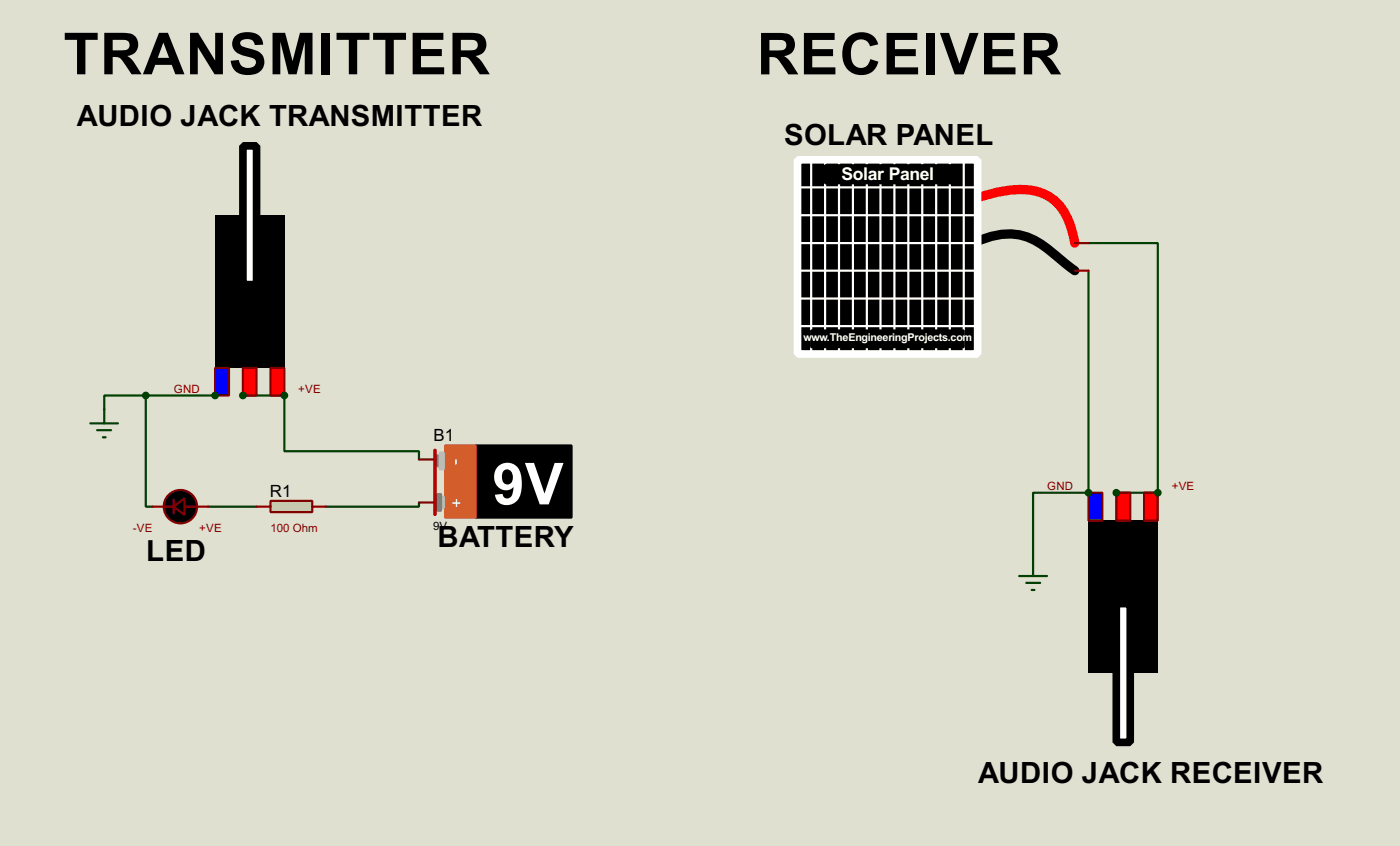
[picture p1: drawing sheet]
<svg xmlns="http://www.w3.org/2000/svg" width="256mm" height="155mm" viewBox="0 0 256 155" stroke-linecap="round" stroke-linejoin="round" font-family="sans-serif">
<path d="M0 0h256.5v154.9h-256.5z" fill="#e0e0d0"/>
<path d="M199.4 44.5h12.7v45.7h-7.6M199.4 49.6v40.6h-10.1v12.7M19.1 75v-2.6h7.6v20.4h1.3M26.7 72.4h12.7M44.5 72.4h7.6v10.2h24.7v1.5M38.2 92.8h8.8M76.8 92v.8h-17.1" fill="none" stroke="#004000" stroke-width=".4"/>
<path d="M171.5 39.4a46.7 46.7 0 0 1 13-4.5 10.7 10.7 0 0 1 8.5 1.6 12.8 12.8 0 0 1 3.9 8" fill="none" stroke="#f00" stroke-width="1.7"/>
<path d="M170.2 49.6a38.5 38.5 0 0 1 10.8-6.2 10.9 10.9 0 0 1 11.2 2.4l4.7 3.8" fill="none" stroke="#000" stroke-width="1.7"/>
<path d="M146.1 29.3h33v35.5h-33z" fill="#000" stroke="#fff" stroke-width="1.4"/>
<g fill="none" stroke="#fff" stroke-width=".4">
<path d="M146.1 34.3h33M146.1 39.4h33M148.6 29.3v35.5M151.2 29.3v35.5M153.7 29.3v35.5M156.3 29.3v35.5M158.8 29.3v35.5M161.3 29.3v35.5M163.9 29.3v35.5M166.4 29.3v35.5M169 29.3v35.5M171.5 29.3v35.5"/>
<path d="M174 29.3v35.5M176.6 29.3v35.5M146.1 44.5h33M146.1 54.7h33M146.1 59.7h33M146.1 49.6h33"/>
</g>
<path d="M151.2 30.3h24.1v3.3h-24.1zM148.6 60.5h28v3.1h-28z" fill="#000" stroke="#000" stroke-width=".4"/>
<path d="M196.9 44.5h2.5M196.9 49.6h2.5" fill="none" stroke="#800000" stroke-width=".4"/>
<path d="M199.4 95.3h12.7v27.9h-12.7z" fill="#000"/>
<path d="M204.5 110.5h2.6v25.4h-2.6z" fill="#fff" stroke="#000" stroke-width="1.4"/>
<path d="M199.4 90.2h2.6v5.1h-2.6z" fill="#00f" stroke="#800000" stroke-width=".4"/>
<g fill="#f00" stroke="#800000" stroke-width=".4">
<path d="M204.5 90.2h2.6v5.1h-2.6z"/>
<path d="M209.6 90.2h2.5v5.1h-2.5z"/>
</g>
<path d="M186.7 105.5h5.1M188 106.7h2.6M189 108h.5M189.3 102.9v2.6" fill="none" stroke="#004000" stroke-width=".4"/>
<g fill="#004000" stroke="#004000" stroke-width=".4">
<circle cx="204.5" cy="90.2" r=".5"/>
<circle cx="199.4" cy="90.2" r=".5"/>
<circle cx="212.1" cy="90.2" r=".5"/>
</g>
<path d="M39.4 39.4h12.7v28h-12.7z" fill="#000"/>
<path d="M44.5 26.7h2.5v25.4h-2.5z" fill="#fff" stroke="#000" stroke-width="1.4"/>
<path d="M39.4 67.4h2.6v5h-2.6z" fill="#00f" stroke="#800000" stroke-width=".4"/>
<g fill="#f00" stroke="#800000" stroke-width=".4">
<path d="M44.5 67.4h2.5v5h-2.5z"/>
<path d="M49.6 67.4h2.5v5h-2.5z"/>
</g>
<path d="M87.2 81.6h17.5v13.2h-17.5z" fill="#000" stroke="#000" stroke-width=".4"/>
<path d="M81.6 81.6h5.6v13.2h-5.6z" fill="#d35e2c" stroke="#d35e2c" stroke-width=".4"/>
<g fill="#b3bbbb" stroke="#b3bbbb" stroke-width=".4">
<path d="M81.1 91h.2v2h-.2z"/>
<path d="M80.6 82.9h.7v3h-.7z"/>
</g>
<g fill="#808080" stroke="#808080" stroke-width=".4">
<path d="M80.1 90.5h.7v3h-.7z"/>
<path d="M80.1 83.4h.2v2h-.2z"/>
</g>
<path d="M79.6 82.4h.2v11.9h-.2z" fill="#000" stroke="#a00000" stroke-width=".4"/>
<path d="M76.8 92h2.5M76.8 84.1h2.5" fill="none" stroke="#800000" stroke-width=".4"/>
<g fill="#004000" stroke="#004000" stroke-width=".4">
<circle cx="44.5" cy="72.4" r=".5"/>
<circle cx="52.1" cy="72.4" r=".5"/>
</g>
<path d="M49.6 91.7h7.6v2.1h-7.6z" fill="#c8c8aa" stroke="#800000" stroke-width=".4"/>
<path d="M28 92.8h3.8M31.8 91.5v2.5M33.8 92.8h4.4M47 92.8h2.6M57.2 92.8h2.5" fill="none" stroke="#800000" stroke-width=".4"/>
<g fill="#000" stroke="#800000" stroke-width=".4">
<path d="M31.8 92.8l2-1.6v3.1z"/>
<circle cx="33" cy="92.8" r="3.1"/>
</g>
<path d="M16.6 77.5h5M17.8 78.8h2.6M19.1 75v2.5M18.9 80.1h.5" fill="none" stroke="#004000" stroke-width=".4"/>
<g fill="#004000" stroke="#004000" stroke-width=".4">
<circle cx="39.4" cy="72.4" r=".5"/>
<circle cx="26.7" cy="72.4" r=".5"/>
</g>
<g font-size="11.8">
<text x="11.6" y="13.6">TRANSMITTER</text>
<text x="138.6" y="13.6">RECEIVER</text>
</g>
<text font-size="11.8" fill="#fff" x="90.2" y="92.3">9V</text>
<g font-size="6">
<text x="14.1" y="23">AUDIO JACK TRANSMITTER</text>
<text x="143.7" y="26.5">SOLAR PANEL</text>
<text x="80.1" y="100.2">BATTERY</text>
<text x="26.8" y="102.7">LED</text>
<text x="179.2" y="143.3">AUDIO JACK RECEIVER</text>
</g>
<text font-size="3.7" fill="#fff" x="84.4" y="85.2" transform="rotate(-90 84.4 85.2)">-</text>
<text font-size="3.6" fill="#fff" x="154.2" y="33">Solar Panel</text>
<g font-size="3.4">
<text x="79.4" y="80.7">B1</text>
<text x="49.4" y="90.9">R1</text>
</g>
<text font-size="3.4" fill="#fff" x="84.7" y="93" transform="rotate(-90 84.7 93)">+</text>
<g font-size="2.3" fill="#800000">
<text x="31.8" y="72">GND</text>
<text x="54.6" y="72">+VE</text>
<text x="191.8" y="89.7">GND</text>
<text x="214.6" y="89.7">+VE</text>
<text x="24.4" y="97.4">-VE</text>
<text x="36.5" y="97.4">+VE</text>
<text x="49.5" y="97.4">100 Ohm</text>
</g>
<text font-size="2.3" x="79.4" y="97">9V</text>
<text font-size="2.2" fill="#fff" x="147.2" y="62.5">www.TheEngineeringProjects.com</text>
</svg>
